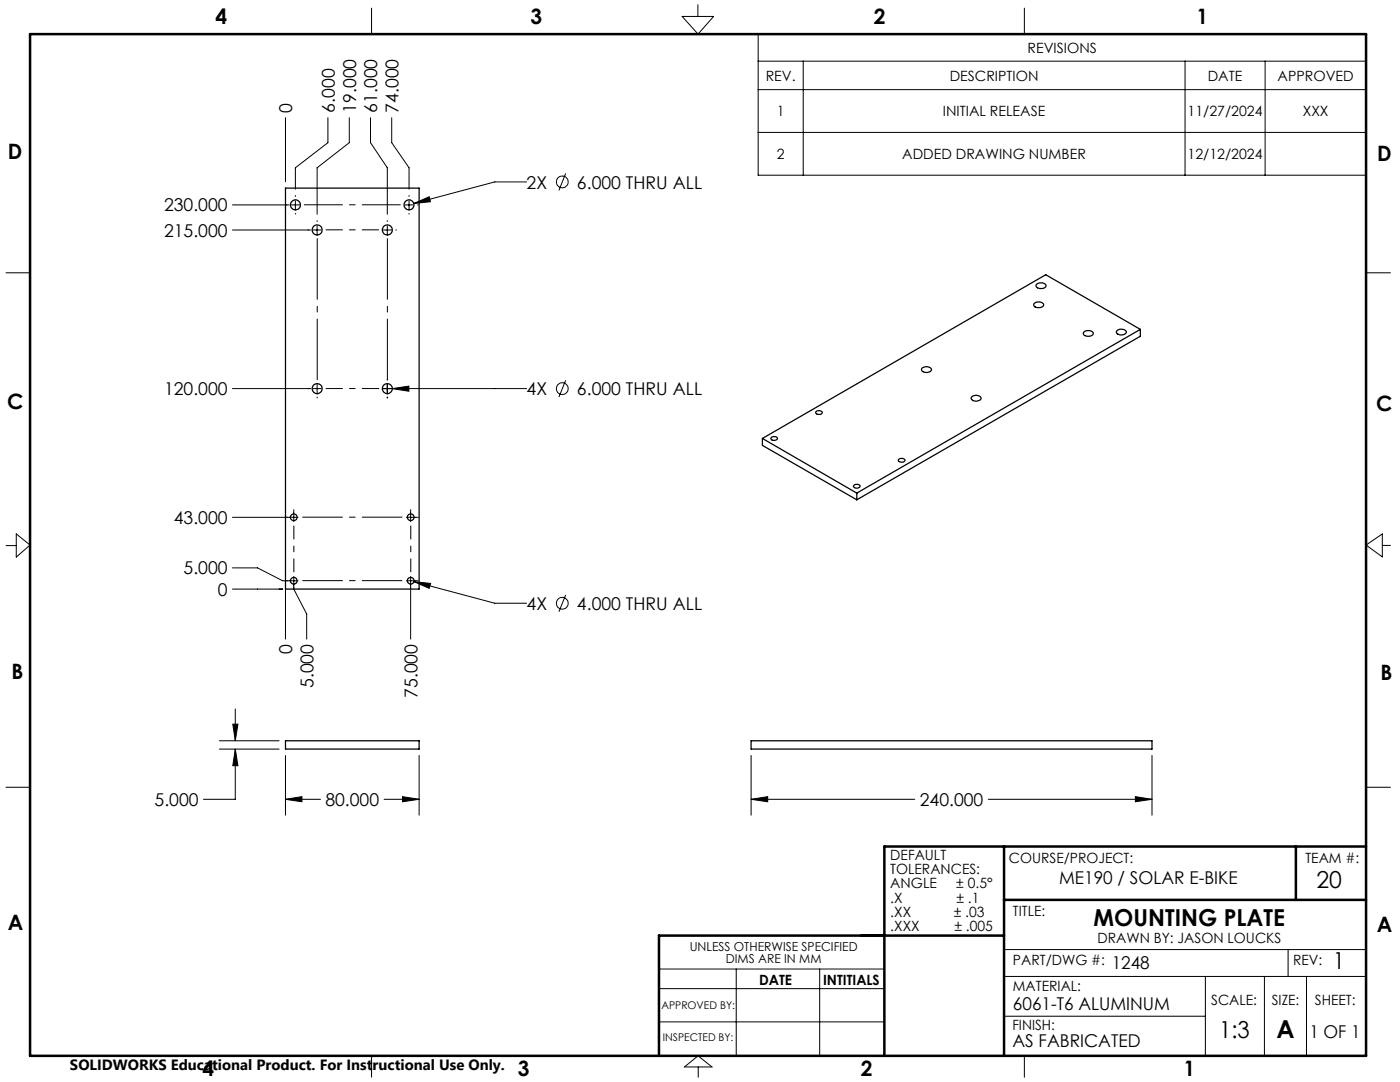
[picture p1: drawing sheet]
<svg xmlns="http://www.w3.org/2000/svg" width="279mm" height="216mm" viewBox="0 0 279 216" stroke-linecap="round" stroke-linejoin="round" font-family="sans-serif">
<g fill="none" stroke="#000" stroke-width=".25">
<path d="M57 37.5h26.6v80h-26.6zM206.8 56.8a1.34 1.34 0 0 1 2 .2 1.16 1.16 0 0 1-2 0zM184 73.5a1.14 1.14 0 0 1 1.9 .3 1.13 1.13 0 0 1-2-.1zM194 79.1a1.17 1.17 0 0 1 1.8 .5 1.13 1.13 0 0 1-2-.2zM206.4 60.6a1.29 1.29 0 0 1 1.9 .2 1.13 1.13 0 0 1-2 .1zM216.3 66.3a1.3 1.3 0 0 1 1.9 .2 1.16 1.16 0 0 1-2 .1zM223 65.9a1.31 1.31 0 0 1 1.8 .3 1.16 1.16 0 0 1-2 .1zM227.6 65.7l-56.6 32.7M227.6 65.7v1.4l-56.6 32.6M227.6 65.7l-18.9-10.9-56.5 32.7M152.2 87.5v1.4l18.8 10.8M152.2 87.5l18.8 10.9"/>
<path d="M154 87.2a.74 .74 0 0 1 1.2 .4 .77 .77 0 0 1-1.4-.1zM162.8 82.2a.71 .71 0 0 1 1.3 .2 .78 .78 0 0 1-1.3-.1zM170.5 96.8a.83 .83 0 0 1 1.2 .2 .75 .75 0 0 1-1.4 0zM171 98.4v1.3M179.4 91.7a.71 .71 0 0 1 1.2 .2 .77 .77 0 0 1-1.3-.1zM57 147.8h26.6v1.7h-26.6zM149.9 147.8h80v1.7h-80z"/>
<circle cx="59" cy="40.9" r="1"/>
<circle cx="63.3" cy="45.9" r="1"/>
<circle cx="77.3" cy="45.9" r="1"/>
<circle cx="81.6" cy="40.9" r=".99"/>
<circle cx="63.3" cy="77.6" r="1.01"/>
<circle cx="77.3" cy="77.6" r="1.01"/>
<circle cx="58.6" cy="103.2" r=".67"/>
<circle cx="58.6" cy="115.9" r=".67"/>
<circle cx="82" cy="103.2" r=".68"/>
<circle cx="82" cy="115.9" r=".68"/>
</g>
<g fill="none" stroke="#000" stroke-width=".2">
<path d="M74.2 1.6v5.2M136.1 3.3h6.3l-3.1 3.5zM139.3 1v2.3M151.3 6.8h121.3v28.2h-121.3zM151.3 12.2h121.3M151.3 17.9h121.3M160.3 12.2v22.8M204.4 1.6v5.2M236.5 12.2v22.8M252.5 12.2v22.8M57 23.5v12.8M58.9 39v.2"/>
<path d="M65.4 23.5v5l-6.5 5v4.2M69.7 23.5v5l-6.4 5v9.3M73.9 23.5v5l3.4 5v9.3M78.2 23.5v5l3.4 5v4.2M81.6 39v.2M105.1 36.3h-6.4l-16.1 4.3M112.9 34.6l-1.4 3.4M151.3 26.4h121.3M1.2 54.4h4.8M46.4 45.9h15.6M46.4 40.9h11.3M58.1 40.9h1.7"/>
<path d="M58.9 40v1.7M58.9 42.6v.1M62.4 45.9h1.7M63.3 44v.2M63.3 45v1.7M76.4 45.9h1.7M77.3 44v.2M77.3 45v1.7M79 45.9h.1M80.8 40.9h1.7M81.6 40v1.7M81.6 42.6v.1"/>
<path d="M82.6 40.6l3.1-1.3 .2 1zM83.3 40.9h.2M272.6 54.4h4.9M46.4 77.5h15.6M62.4 77.5h1.7M63.3 76.7v1.7M63.3 79.2v.2M75.5 77.5h.1M76.4 77.5h1.7M77.3 75.7v.1M77.3 76.7v1.7M77.3 79.2v.2"/>
<path d="M78.3 77.5l3.3-.5v1.1zM78.3 77.5h26.8M112.9 75.9l-1.4 3.3M1.2 108.9h2M3.2 106.5l2.8 2.3-2.8 2.4zM46.4 113.3h5l5 2.6h3.1M46.4 117.5h10M57 117.5v10M58.6 101.7v2.4M58.6 115v2.5l2.6 5v5M59.5 103.2h-13.1M81.1 103.2h2.4"/>
<path d="M81.1 115.9h2.4M82 101.7v2.4M82 115v12.5M82.6 116.1l3.3 .3-.2 1zM82.6 116.1l16.1 4.3h6.4M112.9 118.7l-1.4 3.4M272.6 108.8l3.3-2.3v4.6zM275.9 108.8h1.6M1.2 157.1h4.8M43.8 147.8h11.9M43.8 149.5h11.9M46.5 144.5h1l-.5 3.3z"/>
<path d="M47 149.5l.5 3.3h-1zM47 149.5v10h-6.4M47 141.5v6.3M57 159.5l3.3-.5v1zM57 150.7v12M57 159.5h7M76.7 159.5h6.9M80.3 159l3.3 .5-3.3 .5zM83.6 150.7v12M149.9 159.5l3.3-.5v1zM149.9 159.5h32.7M149.9 150.7v12"/>
<path d="M197.2 159.5h32.7M226.6 159l3.3 .5-3.3 .5zM229.9 150.7v12M272.6 157.1h4.9M131.5 193.4h45M131.5 197.3h45M146.9 193.4v17.3M163.6 193.4v17.3M200.4 194.8h72.2M200.4 189.5h72.2M240.6 194.8v15.9M252.3 194.8v15.9"/>
<path d="M257.1 189.5v5.3M260.7 194.8v15.9M74.2 210.7v4.2M131.5 203.9h45M136.6 212.9l2.7-2.2 2.8 2.2zM139.3 212.9v2M200.4 202.8h40.2M204.4 210.7v4.2"/>
<circle cx="112.2" cy="36.3" r="1.18"/>
<circle cx="112.2" cy="77.5" r="1.18"/>
<circle cx="112.2" cy="120.4" r="1.18"/>
</g>
<path d="M60.3 103.2h20M60.3 115.9h20" fill="none" stroke="#000" stroke-width=".2" stroke-dasharray="15.2 1.3 1.3 1.3" stroke-dashoffset="7.2" stroke-linecap="butt"/>
<path d="M58.6 114.2v-9.3M82 114.2v-9.3" fill="none" stroke="#000" stroke-width=".2" stroke-dasharray="15.2 1.3 1.3 1.3" stroke-dashoffset="12.5" stroke-linecap="butt"/>
<path d="M65 45.9h10.6M65 77.5h10.6" fill="none" stroke="#000" stroke-width=".2" stroke-dasharray="15.2 1.3 1.3 1.3" stroke-dashoffset="11.8" stroke-linecap="butt"/>
<path d="M63.3 75.8v-28.2M77.3 75.8v-28.2" fill="none" stroke="#000" stroke-width=".2" stroke-dasharray="15.2 1.3 1.3 1.3" stroke-dashoffset="3" stroke-linecap="butt"/>
<path d="M60.7 40.9h19.3" fill="none" stroke="#000" stroke-width=".2" stroke-dasharray="15.2 1.3 1.3 1.3" stroke-dashoffset="7.5" stroke-linecap="butt"/>
<path d="M6 6.8h266.6v203.9h-266.6zM200.4 179.6h72.2M200.4 168.9v41.8M258.6 168.9v10.7M272.6 168.9h-96.1v41.8M200.4 186.7h-68.9v24" fill="none" stroke="#000" stroke-width=".5"/>
<path d="M57 159.5l3.3-.5v1zM80.3 159l3.3 .5-3.3 .5zM46.5 144.5h1l-.5 3.3zM47 149.5l.5 3.3h-1zM149.9 159.5l3.3-.5v1zM226.6 159l3.3 .5-3.3 .5zM82.6 40.6l3.3-.3-.2-1zM78.3 77.5l3.3 .6v-1.1zM82.6 116.1l3.1 1.3 .2-1z" fill="#000"/>
<text font-size="4.9" x="254.7" y="207.1">A</text>
<g font-size="4.7">
<text x="262.7" y="177.2">20</text>
<text x="218.2" y="184.8">MOUNTING PLATE</text>
<text x="266" y="193.4">1</text>
<text x="243.3" y="207.1">1:3</text>
</g>
<g font-size="4.2">
<text x="43" y="4.7">4</text>
<text x="105.9" y="4.7">3</text>
<text x="174.4" y="4.7">2</text>
<text x="238.8" y="4.7">1</text>
<text x="1.6" y="31.7">D</text>
<text x="274.8" y="32">D</text>
<text x="1.4" y="81.6">C</text>
<text x="274.6" y="82">C</text>
<text x="2.3" y="135.4">B</text>
<text x="275.5" y="135.8">B</text>
<text x="1.5" y="185.6">A</text>
<text x="274.8" y="186">A</text>
<text x="40.4" y="214.8">4</text>
<text x="103.3" y="214.8">3</text>
<text x="171.8" y="214.8">2</text>
<text x="236.3" y="214.8">1</text>
</g>
<g font-size="3.5">
<text x="58.3" y="22.5" transform="rotate(-90 58.3 22.5)">0</text>
<text x="66.8" y="22.5" transform="rotate(-90 66.8 22.5)">6.000</text>
<text x="71.1" y="22.5" transform="rotate(-90 71.1 22.5)">19.000</text>
<text x="75.3" y="22.5" transform="rotate(-90 75.3 22.5)">61.000</text>
<text x="79.5" y="22.5" transform="rotate(-90 79.5 22.5)">74.000</text>
<text x="105.1" y="37.6">2X</text>
<text x="115.2" y="37.6">6.000 THRU ALL</text>
<text x="32.7" y="47.2">215.000</text>
<text x="32.7" y="42.2">230.000</text>
<text x="32.7" y="78.9">120.000</text>
<text x="105.1" y="78.9">4X</text>
<text x="115.2" y="78.9">6.000 THRU ALL</text>
<text x="34.7" y="104.5">43.000</text>
<text x="36.6" y="114.6">5.000</text>
<text x="43.5" y="118.9">0</text>
<text x="105.1" y="121.7">4X</text>
<text x="115.2" y="121.7">4.000 THRU ALL</text>
<text x="58.3" y="130.4" transform="rotate(-90 58.3 130.4)">0</text>
<text x="62.6" y="137.3" transform="rotate(-90 62.6 137.3)">5.000</text>
<text x="83.3" y="139.2" transform="rotate(-90 83.3 139.2)">75.000</text>
<text x="30.9" y="160.8">5.000</text>
<text x="64.9" y="160.8">80.000</text>
<text x="183.6" y="160.8">240.000</text>
<text x="211.4" y="176.4">ME190 / SOLAR E-BIKE</text>
<text x="221.9" y="193.4">1248</text>
<text x="202.2" y="201.6">6061-T6 ALUMINUM</text>
<text x="202" y="209">AS FABRICATED</text>
<text x="261.3" y="207.1">1 OF 1</text>
</g>
<text font-size="3" x="14" y="213.5">SOLIDWORKS Educational Product. For Instructional Use Only.</text>
<g font-size="2.8">
<text x="205.1" y="10.5">REVISIONS</text>
<text x="152.8" y="16.1">REV.</text>
<text x="189.5" y="16.1">DESCRIPTION</text>
<text x="241" y="16.1">DATE</text>
<text x="255" y="16.1">APPROVED</text>
<text x="155" y="23.2">1</text>
<text x="188.2" y="23.2">INITIAL RELEASE</text>
<text x="237" y="23.2">11/27/2024</text>
<text x="260" y="23.2">XXX</text>
<text x="155" y="31.7">2</text>
<text x="180.1" y="31.7">ADDED DRAWING NUMBER</text>
<text x="237" y="31.7">12/12/2024</text>
<text x="177.7" y="171.6">DEFAULT</text>
<text x="201.4" y="172.1">COURSE/PROJECT:</text>
<text x="260.5" y="172.1">TEAM #:</text>
<text x="177.7" y="174.4">TOLERANCES:</text>
<text x="177.7" y="177.3">ANGLE</text>
<text x="190.8" y="177.3">± 0.5°</text>
<text x="177.7" y="180.1">.X</text>
<text x="177.7" y="182.9">.XX</text>
<text x="177.7" y="185.7">.XXX</text>
<text x="190.3" y="182.9">± .03</text>
<text x="190.5" y="185.7">± .005</text>
<text x="190.9" y="180.1">± .1</text>
<text x="202.2" y="182.7">TITLE:</text>
<text x="219" y="188.1">DRAWN BY: JASON LOUCKS</text>
<text x="151.5" y="196.5">DATE</text>
<text x="164.3" y="196.5">INTITIALS</text>
<text x="202.2" y="197.8">MATERIAL:</text>
<text x="202.2" y="192.6">PART/DWG #:</text>
<text x="258.1" y="192.6">REV:</text>
<text x="241.7" y="200.6">SCALE:</text>
<text x="253.8" y="200.6">SIZE:</text>
<text x="262.4" y="200.6">SHEET:</text>
<text x="202" y="205.5">FINISH:</text>
</g>
<g font-size="2.5">
<text x="137.6" y="189.8">UNLESS OTHERWISE SPECIFIED</text>
<text x="144.8" y="192.3">DIMS ARE IN MM</text>
</g>
<g font-size="2.1">
<text x="132" y="201.4">APPROVED BY:</text>
<text x="132.3" y="207.6">INSPECTED BY:</text>
</g>
</svg>
